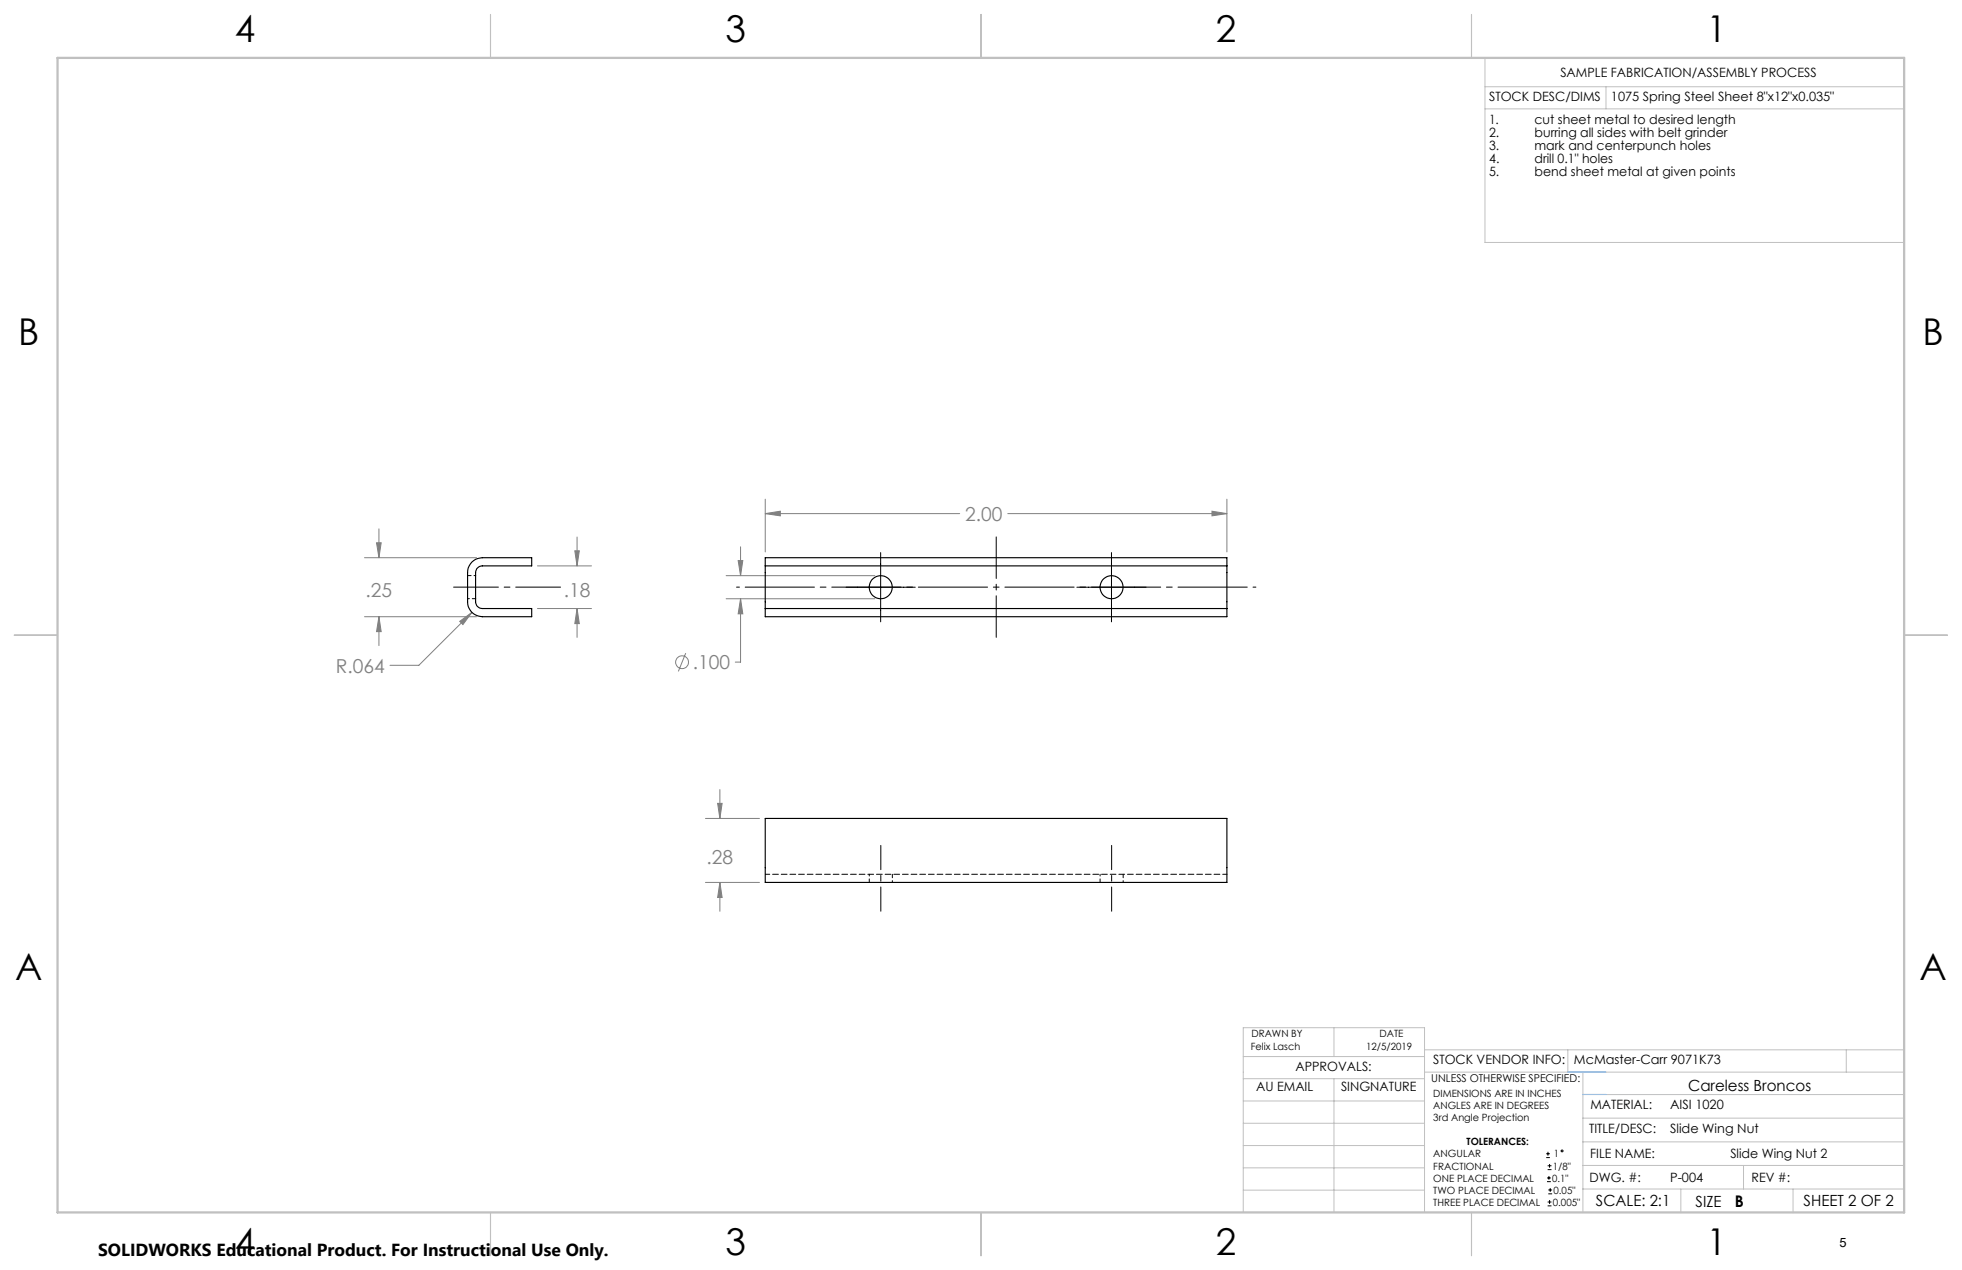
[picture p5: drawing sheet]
<svg xmlns="http://www.w3.org/2000/svg" width="432mm" height="279mm" viewBox="0 0 432 279" stroke-linecap="round" stroke-linejoin="round" font-family="sans-serif">
<g fill="none" stroke="#808080" stroke-width=".22">
<path d="M82.9 119.4h1l-.5 3.3zM83.4 116.3v6.4M127 118.1v6.4M168.4 113l3.3-.5v1zM168.4 109.8v11.6M168.4 113h42.8M221.8 113h48.2M266.7 112.5l3.3 .5-3.3 .5zM270 109.8v11.6M80.2 135.7h24.7M80.2 122.7h24.7M83.4 135.7l.5 3.3h-1z"/>
<path d="M83.4 135.7v6.3M101.2 136.7l2.7-2-2 2.7zM103.9 134.7l-11.7 11.7h-6.4M118.3 124.5h11.9M118.3 133.9h11.9M126.5 121.2h1l-.5 3.3zM127 133.9l.5 3.3h-1zM127 133.9v6.3M159.8 126.6h32.7M159.8 131.7h32.7M162.5 123.3h1l-.5 3.3zM163 131.7l.5 3.3h-1z"/>
<path d="M163 131.7v14h-1.2M163 120.3v6.3M150.9 143.7l-1.6 4M157.9 176.7h1l-.5 3.4zM158.4 173.7v6.4M155.3 194.1h11.8M155.3 180.1h11.8M158.4 194.1l.5 3.3h-1zM158.4 194.1v6.4"/>
<circle cx="150.1" cy="145.7" r="1.42"/>
</g>
<g fill="none" stroke="#000" stroke-width=".22">
<path d="M186.2 129.2h15.2M193.8 121.6v15.2M237 129.2h15.2M244.6 121.6v15.2M340.3 254.7h.8M340.3 253.8h.8M340.5 260h.8M340.5 259.2h.8M340.6 257.3h.9M340.6 256.5h.9M340.7 253.4v.8M340.9 258.7v.8"/>
<path d="M341 256.1v.8M340.6 265.3h.9M340.6 264.4h.9M340.7 262.6h.9M340.7 261.8h.9M341 264v.9M341.2 261.4v.8"/>
<circle cx="343.8" cy="253.2" r=".2"/>
</g>
<path d="M276.4 129.2h-114.3" fill="none" stroke="#000" stroke-width=".22" stroke-dasharray="15.2 1.3 1.3 1.3" stroke-dashoffset="-1.9"/>
<path d="M219.3 140.2v-22.1" fill="none" stroke="#000" stroke-width=".22" stroke-dasharray="15.2 1.3 1.3 1.3" stroke-dashoffset="6.1"/>
<path d="M123.4 129.2h-23.6" fill="none" stroke="#000" stroke-width=".22" stroke-dasharray="15.2 1.3 1.3 1.3" stroke-dashoffset="5.4"/>
<path d="M193.9 200.5v-14.5M244.7 200.5v-14.5" fill="none" stroke="#000" stroke-width=".22" stroke-dasharray="15.2 1.3 1.3 1.3" stroke-dashoffset="9.9"/>
<g fill="none" stroke="#c0c0c0" stroke-width=".22">
<path d="M326.8 19.1h92.3M326.8 12.7v40.6h92.3M353.4 19.1v4.9M326.8 24h92.3M273.6 232.4h39.9M273.6 237.3h39.9M293.6 226.1v6.3M293.6 237.3v29.4M313.5 235.9h105.6M313.5 231h105.6M345.1 231v4.9M348.4 235.9v30.9"/>
<path d="M406.3 231v4.9M273.6 242.2h39.9M273.6 247.1h39.9M273.6 252h39.9M273.6 256.9h39.9M348.4 246h70.7M348.4 256.4h70.7M348.4 251.2h70.7M348.4 240.8h70.7M383.7 256.4v5.2M273.6 261.8h39.9M313.5 266.7v-40.6h-39.9v40.6h74.4"/>
<path d="M348.4 261.6h70.7M369.9 261.6v5.2M394.6 261.6v5.2"/>
</g>
<path d="M108 3.2v9.5M215.9 3.2v9.5M323.8 3.2v9.5M3.1 139.7h9.6M419.1 139.7h9.5M108 266.7v9.6M215.9 266.7v9.6M323.8 266.7v9.6" fill="none" stroke="#c0c0c0" stroke-width=".25"/>
<path d="M12.7 12.7h406.4v254h-406.4z" fill="none" stroke="#c0c0c0" stroke-width=".5"/>
<path d="M345.1 235.9h8.3M348.4 240.8h5" fill="none" stroke="#53a9ff" stroke-width=".22"/>
<path d="M266.7 112.5l3.3 .5-3.3 .5zM168.4 113l3.3-.5v1zM162.5 123.3h1l-.5 3.3zM163 131.7l.5 3.3h-1zM83.4 135.7l.5 3.3h-1zM82.9 119.4h1l-.5 3.3zM126.5 121.2h1l-.5 3.3zM127 133.9l.5 3.3h-1zM101.2 136.7l.7 .7 2-2.7zM158.4 194.1l.5 3.3h-1zM157.9 176.7h1l-.5 3.4z" fill="#808080"/>
<g fill="none" stroke="#000" stroke-width=".25">
<path d="M103.9 123.6a3.2 3.2 0 0 1 2.3-.9h10.8v1.8h-10.8a1.51 1.51 0 0 0-1.5 1.5v6.4a1.51 1.51 0 0 0 1.5 1.5h10.8v1.8h-10.8a3.3 3.3 0 0 1-3.3-3.3v-6.4a3.1 3.1 0 0 1 1-2.4zM168.4 124.5v9.4M168.4 124.5v-1.8h101.6v1.8M168.4 133.9v1.8h101.6v-1.8M168.4 133.9h101.6M168.4 124.5h101.6M270 124.5v9.4M168.4 180.1h101.6v14h-101.6z"/>
<circle cx="193.8" cy="129.2" r="2.54"/>
<circle cx="244.6" cy="129.2" r="2.54"/>
</g>
<path d="M102.9 131.7h1.8M104.7 126.6h-1.8M191.3 192.3v1.8M196.4 194.1v-1.8M242.1 192.3v1.8M247.2 194.1v-1.8" fill="none" stroke="#000" stroke-width=".22" stroke-dasharray="1.3 .6" stroke-dashoffset=".9"/>
<path d="M168.5 192.3h101.6" fill="none" stroke="#000" stroke-width=".22" stroke-dasharray="1.3 .6" stroke-dashoffset=".3"/>
<g font-size="8.1">
<text x="51.7" y="9.3">4</text>
<text x="159.7" y="9.3">3</text>
<text x="267.6" y="9.3">2</text>
<text x="375.6" y="9.3">1</text>
<text x="4" y="76">B</text>
<text x="423.1" y="76">B</text>
<text x="3.3" y="215.7">A</text>
<text x="422.4" y="215.7">A</text>
<text x="51.7" y="276">4</text>
<text x="159.7" y="276">3</text>
<text x="267.6" y="276">2</text>
<text x="375.6" y="276">1</text>
</g>
<g font-size="4.2" fill="#808080">
<text x="212.4" y="114.6">2.00</text>
<text x="80.5" y="131.4">.25</text>
<text x="124.1" y="131.4">.18</text>
<text x="73.9" y="148">R.064</text>
<text x="152.5" y="147.2">.100</text>
<text x="155.5" y="190">.28</text>
</g>
<text font-size="3.8" x="21.6" y="276.3">SOLIDWORKS Educational Product. For Instructional Use Only.</text>
<text font-size="3.5" x="381.8" y="265.6">B</text>
<g font-size="3.4">
<text x="371.5" y="240.1">Careless Broncos</text>
<text x="351.2" y="265.2">SCALE: 2:1</text>
<text x="373.2" y="265.6">SIZE</text>
<text x="396.9" y="265.2">SHEET 2 OF 2</text>
</g>
<g font-size="2.8">
<text x="343.4" y="16.9">SAMPLE FABRICATION/ASSEMBLY PROCESS</text>
<text x="327.7" y="22.3">STOCK DESC/DIMS</text>
<text x="354.5" y="22.2">1075 Spring Steel Sheet 8&quot;x12&quot;x0.035&quot;</text>
<text x="327.7" y="27.3">1.</text>
<text x="337.7" y="27.3">cut sheet metal to desired length</text>
<text x="327.7" y="30.1">2.</text>
<text x="327.7" y="33">3.</text>
<text x="327.7" y="35.8">4.</text>
<text x="337.7" y="30.1">burring all sides with belt grinder</text>
<text x="337.7" y="33">mark and centerpunch holes</text>
<text x="337.7" y="35.8">drill 0.1&quot; holes</text>
<text x="327.7" y="38.6">5.</text>
<text x="337.7" y="38.6">bend sheet metal at given points</text>
<text x="285.1" y="235.7">APPROVALS:</text>
<text x="315.4" y="234.1">STOCK VENDOR INFO:</text>
<text x="346.4" y="234.1">McMaster-Carr 9071K73</text>
<text x="276.4" y="240.1">AU EMAIL</text>
<text x="295.1" y="240.1">SINGNATURE</text>
<text x="350" y="244.1">MATERIAL:</text>
<text x="367.6" y="244.1">AISI 1020</text>
<text x="349.7" y="249.2">TITLE/DESC:</text>
<text x="367.6" y="249.2">Slide Wing Nut</text>
<text x="350" y="254.7">FILE NAME:</text>
<text x="380.8" y="254.8">Slide Wing Nut 2</text>
<text x="349.8" y="260">DWG. #:</text>
<text x="367.6" y="260">P-004</text>
<text x="385.5" y="260">REV #:</text>
<text x="404.8" y="274.3">5</text>
</g>
<text font-size="2.4" x="315" y="238.1">UNLESS OTHERWISE SPECIFIED:</text>
<g font-size="2.2">
<text x="275.3" y="231.1">Felix Lasch</text>
<text x="275.4" y="228.2">DRAWN BY</text>
<text x="300.7" y="231.1">12/5/2019</text>
<text x="303.6" y="228.2">DATE</text>
<text x="315.4" y="241.4">DIMENSIONS ARE IN INCHES</text>
<text x="315.4" y="244">ANGLES ARE IN DEGREES</text>
<text x="315.4" y="246.7">3rd Angle Projection</text>
<text x="322.8" y="252">TOLERANCES:</text>
<text x="315.4" y="254.6">ANGULAR</text>
<text x="315.4" y="257.3">FRACTIONAL</text>
<text x="341.8" y="257.3">1/8&quot;</text>
<text x="342" y="254.6">1</text>
<text x="315.4" y="262.6">TWO PLACE DECIMAL</text>
<text x="315.4" y="260">ONE PLACE DECIMAL</text>
<text x="341.6" y="260">0.1&quot;</text>
<text x="341.9" y="262.6">0.05&quot;</text>
<text x="315.4" y="265.3">THREE PLACE DECIMAL</text>
<text x="341.8" y="265.3">0.005&quot;</text>
</g>
</svg>
